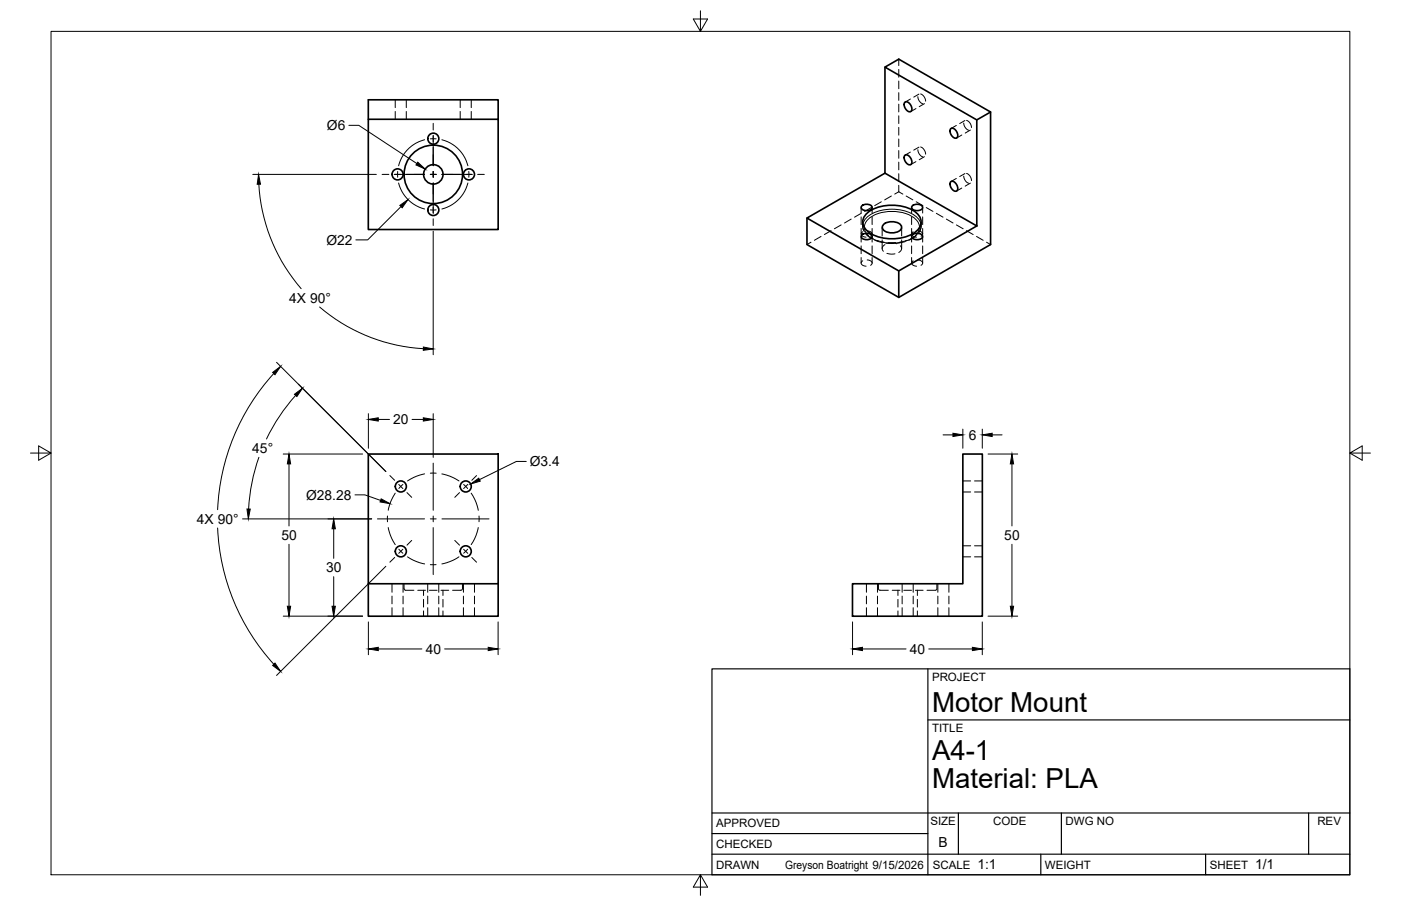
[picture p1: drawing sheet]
<svg xmlns="http://www.w3.org/2000/svg" width="432mm" height="279mm" viewBox="0 0 432 279" stroke-linecap="round" stroke-linejoin="round" font-family="sans-serif">
<!-- layer: Hidden -->
<g fill="none" stroke="#000" stroke-width=".31">
<path d="M277 18.2v2M121.8 30.8v2.4M121.8 34.4v2.4M125.2 30.8v2.4M125.2 34.4v2.4M141.8 30.8v2.4M141.8 34.4v2.4M145.2 30.8v2.4M145.2 34.4v2.4M277 21.4v2.4M277 25v2.4M277 28.6v2.3"/>
<path d="M277 32.1v2.4M277 35.7v2.4M277 39.3v2.4M280.6 30.5l-1.6 1M282.3 33.5l-1.6 .9M282.9 29.8a2.47 2.47 0 0 0 1.5 2.2M283.2 29l-1.6 1M283.7 29a2.45 2.45 0 0 1 1.6 2.2M284.9 32l-1.6 .9M294.7 38.7l-1.6 .9M297 38a2.45 2.45 0 0 0 1.6 2.2M297.4 37.2l-1.6 .9"/>
<path d="M297.9 37.1a2.39 2.39 0 0 1 1.5 2.2M277 42.9v2.3M277 46.4v2.4M277 50v2.4M277 53.6v2.4M277 57.2v1.9M277 59.1l1.3 .8M277 59.1l-1.2 .8M280.6 46.9l-1.6 .9M282.3 49.8l-1.6 1M282.9 46.2a2.42 2.42 0 0 0 1.5 2.2M283.2 45.4l-1.6 .9"/>
<path d="M283.7 45.3a2.52 2.52 0 0 1 1.6 2.2M284.9 48.3l-1.6 1M294.7 55l-1.6 1M296.4 58l-1.6 .9M296.4 41.6l-1.6 1M297 54.3a2.45 2.45 0 0 0 1.6 2.2M297.4 53.5l-1.6 .9M297.9 53.5a2.46 2.46 0 0 1 1.5 2.2M299.1 56.5l-1.6 .9M299.1 40.1l-1.6 .9M250 74.7l-1.3 .7M253 72.9l-2 1.2"/>
<path d="M256.2 71.1l-2.1 1.2M259.2 69.4l-2 1.1M262.3 67.6l-2 1.2M265.4 64v1.7M265.4 66.9v2.4M265.4 70.5v1.7M265.4 72.9v1.8M265.4 75.8v2.4M265.4 79.4v1.7M265.4 65.8l-2 1.2M265.9 68.5l.2 2.5M265.9 71.5a.86 .86 0 0 0-.4 1.1 .86 .86 0 0 0 1 .5h.4"/>
<path d="M266.7 72l1.8 1.5M267.3 71.2a1.1 1.1 0 0 1 1.1 .2 1.1 1.1 0 0 1 .3 1.2l-.4 .3M268.5 64l-2 1.2M268.8 64v1.7M268.8 66.9v2.4M268.8 70.5v1.7M268.8 72.9v1.8M268.8 75.8v2.4M268.8 79.4v1.7M269.6 74.1l2.3 .7M271.6 62.2l-2 1.2M271.9 70.1v2.7"/>
<path d="M271.9 74v2.6M272.8 75.4a1.23 1.23 0 0 0-.5 2.1M273 75l2.4 .1M273.3 78.1l1.5 .3 1-.1M273.9 75l1.1-.1 1.4 .3M274.7 60.5l-2 1.1M277.5 75.8a1.25 1.25 0 0 1-.5 2.1M277.9 70.1v2.7M277.9 74v2.6M278.9 74.5l-2.3 .5M279.3 60.5l2 1.1M281 64v1.7"/>
<path d="M281 66.9v2.4M281 70.5v1.7M281 72.9v1.8M281 75.8v2.4M281 79.4v1.7M281.5 71.5a.86 .86 0 0 0-.5 1.1 .86 .86 0 0 0 1.1 .5h.4M282.1 72.9l-2 1.2M282.4 62.2l2 1.2M282.9 71.2a1.09 1.09 0 0 1 1.1 .2 1.09 1.09 0 0 1 .2 1.2l-.3 .3M283.9 68.5l-.1 1.9-.8 1.7M284.4 64v1.7M284.4 66.9v2.4"/>
<path d="M284.4 70.5v1.7M284.4 72.9v1.8M284.4 75.8v2.4M284.4 79.4v1.7M285.5 64l2 1.2M288.6 65.8l2 1.2M291.7 67.6l2 1.2M294.8 69.4l2 1.1M297.9 71.1l2 1.2M301 72.9l2 1.2M304.1 74.7l1.2 .7M265.9 80.4a.86 .86 0 0 0-.4 1.1 .86 .86 0 0 0 1 .5l.4 .1"/>
<path d="M267.3 80.2a1.03 1.03 0 0 1 1.2 .3 1.03 1.03 0 0 1 0 1.2l-.2 .1M281.5 80.4a.86 .86 0 0 0-.5 1.1 .86 .86 0 0 0 1.1 .5l.4 .1M282.9 80.2a1.03 1.03 0 0 1 1.1 .3 1.03 1.03 0 0 1 .1 1.2l-.2 .1M296.8 148.3h2.4M296.8 151.7h2.4M300.4 148.3h2.4M300.4 151.7h2.4M296.8 168.3h2.4M296.8 171.7h2.4M300.4 168.3h2.4M300.4 171.7h2.4M120.8 180v2.6"/>
<path d="M120.8 183.8v2.4M120.8 187.4v2.6M124.2 180v2.6M124.2 183.8v2.4M124.2 187.4v2.6M124.5 180v1.6l.3 .4h2.8M128.8 182h2.3M130.5 182v1.6M130.5 184.8v2.4M130.5 188.4v1.6M131.8 180v2.6M131.8 183.8v2.4"/>
<path d="M131.8 187.4v2.6M132.3 182h2.4M135.2 180v2.6M135.2 183.8v2.4M135.2 187.4v2.6M135.9 182h2.4M136.5 182v1.6M136.5 184.8v2.4M136.5 188.4v1.6M142.5 180v1.6l-.2 .4h-2.8M142.8 180v2.6M142.8 183.8v2.4"/>
<path d="M142.8 187.4v2.6M146.2 180v2.6M146.2 183.8v2.4M146.2 187.4v2.6M267 180v2.6M267 183.8v2.4M267 187.4v2.6M270.4 180v2.6M270.4 183.8v2.4M270.4 187.4v2.6M270.7 180v1.5l.3 .5h2.8M275 182h2.4"/>
<path d="M276.8 182v1.6M276.8 184.8v2.4M276.8 188.4v1.6M278 180v2.6M278 183.8v2.4M278 187.4v2.6M278.6 182h2.3M281.5 180v2.6M281.5 183.8v2.4M281.5 187.4v2.6M282.1 182h2.4M282.7 182v1.6"/>
<path d="M282.7 184.8v2.4M282.7 188.4v1.6M288.8 180v1.6l-.3 .4h-2.8M289.1 180v2.6M289.1 183.8v2.4M289.1 187.4v2.6M292.5 180v2.6M292.5 183.8v2.4M292.5 187.4v2.6"/>
</g>
<!-- layer: Visible -->
<g fill="none" stroke="#000" stroke-width=".51">
<path d="M113.5 36.8h40v34h-40zM113.5 36.8v-6h40v6M272.8 20.7v32.7M278.9 31.5a1.9 1.9 0 0 1 2.1 2.5 1.03 1.03 0 0 1-1.1 .4 1.03 1.03 0 0 1-.8-.8l-.2-.4a1.54 1.54 0 0 1 0-1.7zM293 39.7a1.9 1.9 0 0 1 2.1 2.5 1.03 1.03 0 0 1-1 .4 1.03 1.03 0 0 1-.8-.8l-.3-.5a1.54 1.54 0 0 1 0-1.6zM301.1 37l4.2-2.5-28.3-16.3-4.2 2.5 28.3 16.3v32.7M305.3 34.5v40.9l-28.3 16.3-28.3-16.3v-8.2M278.9 47.9a1.9 1.9 0 0 1 2.1 2.5 1.03 1.03 0 0 1-1.1 .4 1.03 1.03 0 0 1-.8-.8l-.2-.5a1.54 1.54 0 0 1 0-1.6zM293 56.1a1.9 1.9 0 0 1 2.1 2.4 1.03 1.03 0 0 1-1 .5 1.03 1.03 0 0 1-.8-.9l-.3-.4a1.54 1.54 0 0 1 0-1.6zM248.7 67.2l24.1-13.8 28.3 16.3-24.1 13.8zM265.6 72.5a2.22 2.22 0 0 1 3.2 .3 1.9 1.9 0 0 1-3.2 .6l-.2-.6zM265.6 63.5a2.22 2.22 0 0 1 3.2 .3 1.9 1.9 0 0 1-3.2 .6l-.2-.6z"/>
<path d="M267 66a12.9 12.9 0 0 1 15.8 0 3.5 3.5 0 0 1-.7 5.5 13.6 13.6 0 0 1-14.4 0 3.5 3.5 0 0 1-.7-5.5zM272.3 69.2a4.1 4.1 0 0 1 5.5 .5 1.8 1.8 0 0 1-1.9 2 3.2 3.2 0 0 1-4-1.6zM281.1 72.5a2.22 2.22 0 0 1 3.3 .3 1.9 1.9 0 0 1-3.3 .6l-.1-.6zM281.1 63.5a2.22 2.22 0 0 1 3.3 .3 1.9 1.9 0 0 1-3.3 .6l-.1-.6zM277 83.5v8.2M113.5 140h40v40h-40zM296.8 140h6v50h-40.1v-10h34.1zM113.5 180v10h40v-10"/>
<circle cx="122.5" cy="53.8" r="1.7"/>
<circle cx="133.6" cy="42.8" r="1.7"/>
<circle cx="133.6" cy="53.8" r="3"/>
<circle cx="133.6" cy="53.8" r="9"/>
<circle cx="144.5" cy="53.8" r="1.7"/>
<circle cx="133.6" cy="64.8" r="1.7"/>
<circle cx="123.5" cy="150" r="1.7"/>
<circle cx="143.5" cy="150" r="1.7"/>
<circle cx="123.5" cy="170" r="1.7"/>
<circle cx="143.5" cy="170" r="1.7"/>
</g>
<!-- layer: Visible Narrow -->
<path d="M266 69.1a6.7 6.7 0 0 1 5.4-4.2 13.1 13.1 0 0 1 11.3 2.2l1.1 2M266.4 70.2a5.1 5.1 0 0 1 4.2-4.3 12.6 12.6 0 0 1 11.7 1.8 3.4 3.4 0 0 1 1.1 2.5" fill="none" stroke="#000" stroke-width=".31"/>
<!-- layer: Hidden Narrow -->
<g fill="none" stroke="#000" stroke-width=".31">
<path d="M265.9 69.1v1l.5 1.3M266.4 70.2l.4 1.4 .9 1.1M267.1 72.3l2 1.4M268.6 73.4l2.2 1M270.2 74.1l2.3 .6M271.9 74.7l2.4 .3M273.7 74.8h2.4M277.8 74.7l-2.3 .3M279.6 74.1l-2.3 .6M281.2 73.4l-2.2 1M282.6 72.3l-1.9 1.4M283.4 70.2l-.4 1.4-.9 1.1"/>
<path d="M283.8 69.1l.1 1-.5 1.3"/>
</g>
<!-- layer: Border -->
<path d="M15.7 9.7h400.3v260.1h-400.3zM215.9 3.3v6.4l-2.2-3.8h4.4l-2.2 3.8M9.4 139.7h6.3l-3.8-2.2v4.4l3.8-2.2M416 139.7l3.8 2.2v-4.4l-3.8 2.2h6.4M215.9 269.8l2.2 3.8h-4.4l2.2-3.8v6.3" fill="none" stroke="#000" stroke-width=".31"/>
<!-- layer: Titleblock -->
<path d="M219.4 206.3h196.6v63.5h-196.6zM286 206.3v63.5M286 222h130M219.4 257.1h66.6M219.4 250.7h196.6M295.4 250.7v12.7M327.1 250.7v12.7M403.3 250.7v12.7M219.4 263.4h196.6M320.8 263.4v6.4M371.6 263.4v6.4" fill="none" stroke="#000" stroke-width=".36"/>
<!-- layer: Smart Centers -->
<g fill="none" stroke="#000" stroke-width=".31">
<path d="M133.5 38v2.1M117.8 53.8h2M121.5 53.8h9.4M122.6 52.9v1.8M122.9 56.4a11.1 11.1 0 0 0 8 8.1M130.9 43.1a11.1 11.1 0 0 0-8 8M132.6 53.8h1.8M133.5 41.7v9.4M133.5 52.9v1.8M133.5 56.5v9.3M134.4 42.8h-1.8M136.2 43.1a11.1 11.1 0 0 1 8 8"/>
<path d="M136.2 53.8h9.4M144.2 56.4a11.1 11.1 0 0 1-8 8.1M144.5 52.9v1.8M147.2 53.8h2.1M133.5 67.5v2M134.4 64.7h-1.8M119.4 159.1v1.8M120.2 146.7l1.4 1.4M121.8 152.1l-1.4 2.8-.7 2.5M122.9 149.4l1.3 1.3M124.2 149.4l-1.3 1.3M125.4 151.9l1.5 1.5"/>
<path d="M130.9 146.1l-2.5 .8-2.8 1.4M132.6 145.9h1.8M133.5 142.8v14.6M133.5 159.1v1.8M136.2 146.2l2.5 .7 2.8 1.4M141.6 151.9l-1.4 1.5M142.9 149.4l1.2 1.3M144.2 149.4l-1.3 1.3M145.2 152.1l1.5 2.8 .7 2.5M146.9 146.7l-1.5 1.4M147.6 159.1v1.8M116.3 160h14.6"/>
<path d="M119.7 162.7l.7 2.5 1.4 2.8M121.6 171.9l-1.4 1.5M122.9 169.4l1.3 1.2M124.2 169.4l-1.3 1.2M125.6 171.7l2.8 1.5 2.5 .7M126.9 166.7l-1.5 1.4M132.6 174.1h1.8M132.6 160h1.8M133.5 162.7v14.5M136.2 160h14.5M140.2 166.7l1.4 1.4M141.5 171.7l-1.9 1.1-3.4 1.1"/>
<path d="M142.9 169.4l1.3 1.2M144.1 169.4l-1.2 1.2M145.4 171.9l1.5 1.5M147.4 162.7l-.7 2.5-1.5 2.8"/>
</g>
<!-- layer: FD_Dimensions -->
<g fill="none" stroke="#000" stroke-width=".31">
<path d="M107.5 38.7h3.1l17.9 11.7M77.9 53.8h38.1M79.8 56.8a53.8 53.8 0 0 0 13 32.2M123.6 63.7l-10.3 10.3h-3.6M133.5 71.3v38.1M98.5 94.7a53.8 53.8 0 0 0 32 12.8M84.4 115.2a66.5 66.5 0 0 0-17.3 42M85.2 111.7l33.7 33.7M91.1 121.9l-2.4 2.9-2.9 4.1-3.7 6.5M113.5 127.6v10.6M116.6 129.3h3.5M127 129.3h3.5"/>
<path d="M133.5 127.6v13.5M290.7 134.1h3M296.8 132.3v5.9M302.7 132.3v5.9M305.8 134.1h3M79.8 141l-2 7.3-.9 4.9-.3 3.8M87.3 140h24.5M89.1 143.1v19.1M109.4 152.6h3.1l4.8 1.7M162.2 142.3h-3l-11.4 5.6M304.5 140h9.2M311.9 143.1v19.1"/>
<path d="M67.1 162.8a66.5 66.5 0 0 0 17.3 42M74.8 160h39.8M89.1 167.9v19.1M102.8 163.1v9.1M102.8 177.8v9.2M118.9 174.6l-33.7 33.7M311.9 167.9v19.1M87.3 190h24.5M113.5 191.8v10.1M153.5 191.8v10.1M262.8 191.8v10.1M302.7 191.8v10.1"/>
<path d="M304.5 190h9.2M116.6 200.1h13.4M137 200.1h13.5M265.8 200.1h13.5M286.3 200.1h13.4"/>
</g>
<g fill="#000" stroke="#000" stroke-width=".31">
<path d="M79.7 53.8l.6 3h-1zM128.8 50l2.2 2.1-2.8-1.2zM123.2 63.4l2.6-1.8-1.8 2.5zM84 114.9l2.5-1.9-1.7 2.5zM130.5 107l3 .6-3 .4zM90.8 121.6l2.4-1.9-1.7 2.6zM113.5 129.3l3.1-.5v1.1zM130.5 128.8l3 .5-3 .6zM293.7 133.6l3.1 .5-3.1 .5zM302.7 134.1l3.1-.5v1zM76.1 157h1l-.6 3zM89.1 140l.5 3.1h-1z"/>
<path d="M117.5 153.8l2.7 1.5-3.1-.5zM145.1 149.3l2.5-1.8 .4 .9zM311.9 140l.5 3.1h-1zM102.8 160l.6 3.1h-1.1zM88.6 187h1l-.5 3zM102.3 187h1.1l-.6 3zM113.5 200.1l3.1-.5v1zM150.5 199.6l3 .5-3 .5zM262.8 200.1l3-.5v1zM299.7 199.6l3 .5-3 .5zM311.4 187h1l-.5 3zM84 205.2l.8-.7 1.7 2.6z"/>
</g>
<g font-size="8.5">
<text x="287.3" y="219.5">Motor Mount</text>
<text x="287.3" y="234.5">A4-1</text>
<text x="287.3" y="243.1">Material: PLA</text>
</g>
<g font-size="4.3">
<text x="100.8" y="40.1">Ø6</text>
<text x="100.6" y="75.4">Ø22</text>
<text x="89.2" y="93.3">4X 90°</text>
<text x="121.2" y="130.8">20</text>
<text x="298.6" y="135.6">6</text>
<text x="77.8" y="139.7">45°</text>
<text x="163.3" y="143.8">Ø3.4</text>
<text x="94.4" y="154.1">Ø28.28</text>
<text x="60.7" y="161.5">4X 90°</text>
<text x="86.7" y="166.5">50</text>
<text x="309.5" y="166.5">50</text>
<text x="100.5" y="176.5">30</text>
<text x="131.2" y="201.6">40</text>
<text x="280.5" y="201.6">40</text>
<text x="289.3" y="261.2">B</text>
<text x="301.2" y="268.1">1:1</text>
<text x="386.8" y="268.1">1/1</text>
</g>
<g font-size="3.5">
<text x="287.3" y="210.1">PROJECT</text>
<text x="287.3" y="225.8">TITLE</text>
<text x="220.7" y="255.2">APPROVED</text>
<text x="286.7" y="254.5">SIZE</text>
<text x="306.1" y="254.5">CODE</text>
<text x="328.4" y="254.5">DWG NO</text>
<text x="406" y="254.5">REV</text>
<text x="220.7" y="261.5">CHECKED</text>
<text x="220.7" y="267.9">DRAWN</text>
<text x="242" y="267.9">Greyson Boatright 9/15/2026</text>
<text x="287.5" y="267.9">SCALE</text>
<text x="322.1" y="267.9">WEIGHT</text>
<text x="372.9" y="267.9">SHEET</text>
</g>
</svg>
